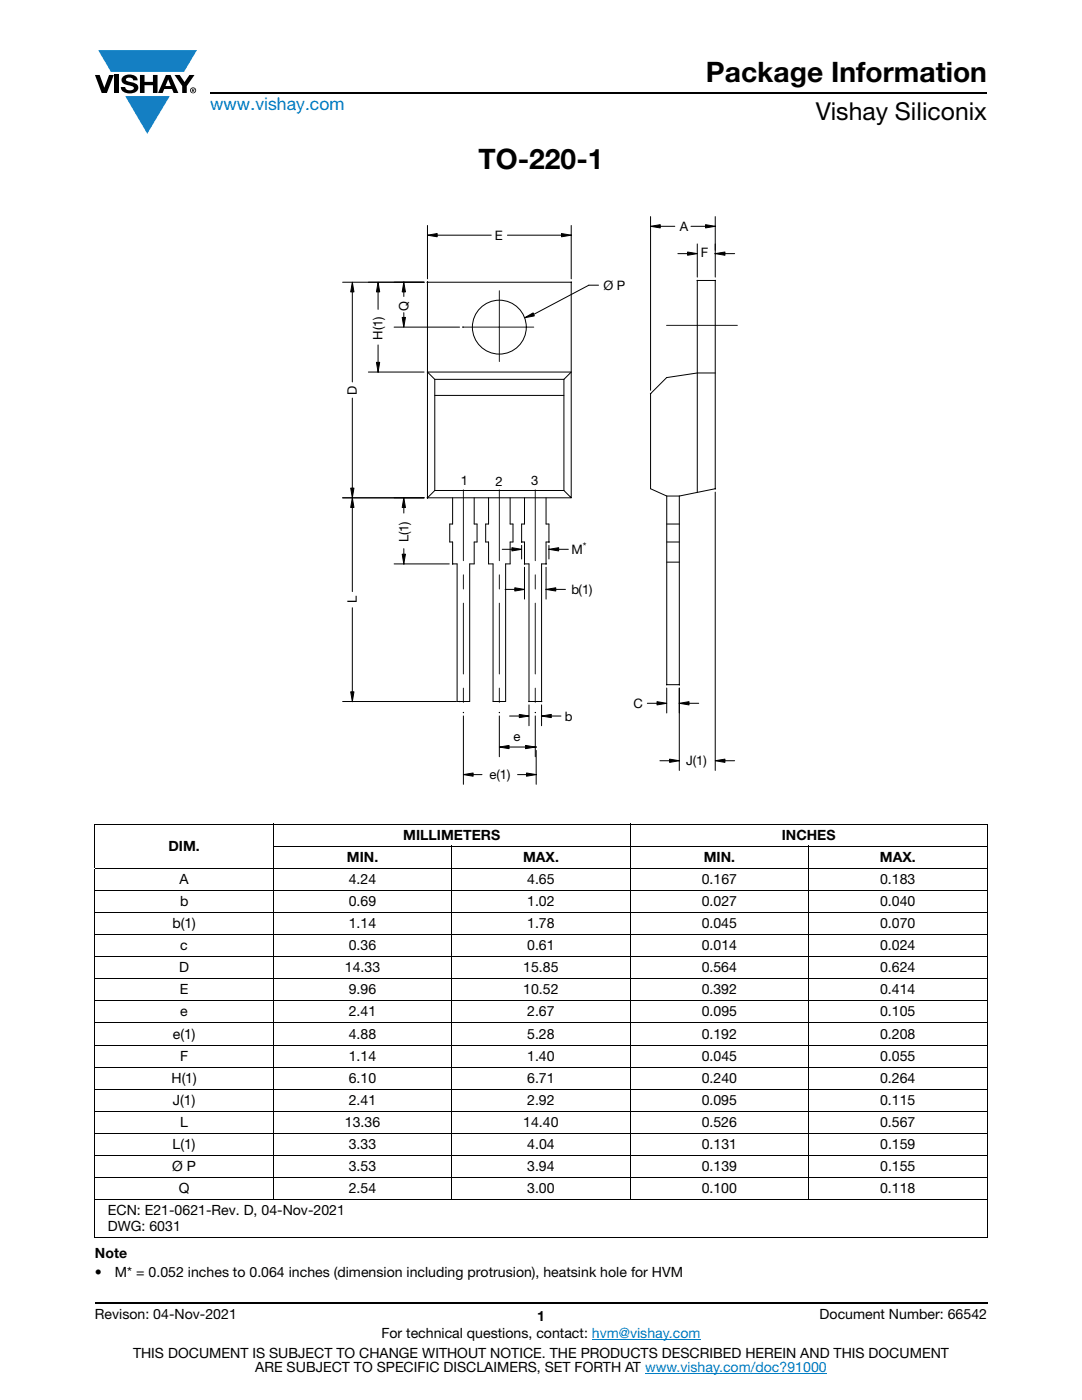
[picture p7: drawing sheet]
<svg xmlns="http://www.w3.org/2000/svg" width="216mm" height="279mm" viewBox="0 0 216 279" stroke-linecap="round" stroke-linejoin="round" font-family="sans-serif">
<g fill="#147fc3">
<path d="M19.6 10h19.7l-2.6 4.3h-1.1h-13.5z"/>
<path d="M25 19.2h8.9l-4.5 7.5z"/>
</g>
<g fill="#000">
<path d="M18.9 15h1l.9 2.5 1-2.5h.9l-1.4 3.6h-1zM22.9 15h.9v3.6h-.9zM24.6 15.3a2.1 2.1 0 0 1 2.8 .3l.1 .4h-.9a.79 .79 0 0 0-.7-.5 .79 .79 0 0 0-.8 .4l.3 .3 1 .2a1.08 1.08 0 0 1 1.2 1 1.08 1.08 0 0 1-1.1 1.2 1.73 1.73 0 0 1-2.4-1.2h.9a.96 .96 0 0 0 .8 .6 .96 .96 0 0 0 .9-.4 1.31 1.31 0 0 0-1.2-.6 1.03 1.03 0 0 1-1.1-.6 1.03 1.03 0 0 1 .2-1.1zM27.9 15h.9v1.3h1.7v-1.3h.9v3.6h-.9v-1.6h-1.7v1.6h-.9zM34.8 15h1.1l.9 1.4 1-1.4h1l-1.5 2.2v1.4h-.9v-1.4z"/>
<path d="M33.6 15.9l.5 1.3h-1.1zM33.1 15l-1.6 3.6h1l.3-.8h1.5l.3 .8h1l-1.6-3.6z"/>
<path d="M38.4 17.8h.2v.2h-.2zM38.3 17.7v.7h.1v-.3l.4 .3-.2-.3 .2-.2-.1-.2z"/>
<path d="M38.1 18a.46 .46 0 0 1 .9 0 .46 .46 0 0 1-.9 0zM37.9 18a.6 .6 0 0 0 1.2 0 .6 .6 0 0 0-1.2 0z"/>
</g>
<path d="M42 18.6h155M18.9 260h178.1" fill="none" stroke="#000" stroke-width=".36"/>
<path d="M118.1 267.3h21.7M128.7 274h36.3" fill="none" stroke="#007ec4" stroke-width=".2"/>
<g fill="none" stroke="#000" stroke-width=".2">
<path d="M68.4 56.3h16.2M70.3 58.3v17.9M70.3 56.3l.3 2h-.6zM75.4 56.3l.4 2h-.7zM75.4 58.3v3.4M80.6 56.3l.3 2h-.6zM80.6 58.3v.9M85.3 46.9l1.9-.3v.7zM85.3 45v10.7M87.2 46.9h10.8M101.3 46.9h10.7M112 46.6l2 .3-2 .4z"/>
<path d="M114 45v10.7M119.4 56.9h-1.9l-11 5.8M129.8 45.2l1.9-.4v.7zM129.8 43.2v34.7M131.7 45.2h3M135.3 50.6h1.9M137.2 50.3l1.9 .3-1.9 .3zM137.9 45.2h2.9M139.1 48.7v6.6M140.8 44.8l1.9 .4-1.9 .3zM142.7 50.6l2-.3v.6zM142.7 43.2v12.1"/>
<path d="M144.7 50.6h1.9M70.3 79.4v18M73.5 74.3h11.1M75.1 72.3h.7l-.4 1.9zM75.4 68.8v3.5M78.6 65.3h13.1M80.3 63.4h.6l-.3 1.9zM80.6 62.4v.9M86.8 75.7l-1.5-1.4h28.7l-1.5 1.4M86.8 75.7h25.7M86.8 78.9h25.7M86.8 75.7v22.2"/>
<path d="M104.7 63.4l1.7-1 .2 .6zM112.5 75.7v22.2M142.7 74.4h-3.6l-6.1 1-3.2 3.2v18.9l3.2 1.5M70 97.4h.6l-.3 1.9zM70.3 99.3l.3 2h-.6zM80.6 99.3l.3 2h-.6zM84.6 99.3h-16.2M85.3 99.3h28.7M86.8 97.9h25.7M86.8 97.9l-1.5 1.4M112.5 97.9l1.5 1.4v-43h-28.7v43M133 99h2.5"/>
<path d="M133 99v37.6h2.5v-37.6M139.1 98.3v-42.3h3.6v41.5l-7.2 1.5M142.7 98.2v55.6M70.3 101.3v16.8M78.6 112.5h11M80.3 110.6h.6l-.3 1.9zM80.6 101.3v1.1M80.6 109.5v1.1M89.7 104.6h.6M89.7 108.2h.6M90.3 112.5h.9M91.2 112.5v27.5"/>
<path d="M94.6 108.2h.6M94.6 104.6h.6M94.6 112.5h-.9v27.5M96.9 108.2h.6M96.9 104.6h.6M97.5 112.5h.9v27.5M100.2 109.6h1.9M100.8 117.6h1.9M101.8 108.2h.6M101.8 104.6h.6M101.8 112.5h-.9v27.5M102.1 109.3l2 .3-2 .3z"/>
<path d="M102.7 117.3l2 .3-2 .4zM104.1 108.8v2.8M104.1 108.2h.6M104.1 104.6h.6M104.7 112.5h.9v27.5M104.7 113.2v6.4M109 112.5h-.9v27.5M109 117.6l1.9-.3v.7zM109 108.2h.5M109 104.6h.5M109 113.2v6.4M109.5 108.8v2.8"/>
<path d="M109.5 109.6l2-.3v.6zM110.9 117.6h1.9M111.5 109.6h1.9M133 108.2h2.5M133 104.6h2.5M133 112.2h2.5M70 138.1h.6l-.3 1.9zM70.3 121.3v16.8M91.2 140h2.5M98.4 140h2.5M105.6 140h2.5M133 137.3v5"/>
<path d="M135.5 137.3v16.5M68.4 140h22.7M92.5 142.9v13.6M92.5 154.6l1.9-.3v.6zM94.4 154.6h1.8M99.6 142.9v8.1M99.6 149.1l2-.3v.6zM101.6 149.1h3.3M101.7 142.9h1.9M103.3 154.6h1.8M103.6 142.6l2 .3-2 .3zM104.9 148.8l1.9 .3-1.9 .3z"/>
<path d="M105.1 154.3l1.9 .3-1.9 .3zM105.6 140.7v4.1M106.8 142.9v8.1M107 149.8v6.7M108.1 140.7v4.1M108.1 142.9l1.9-.3v.6zM110 142.9h1.9M129.2 140.4h1.9M131.1 140l1.9 .4-1.9 .3zM131.7 151.8h1.9M133.6 151.5l1.9 .3-1.9 .3zM135.5 140.4l2-.4v.7z"/>
<path d="M137.5 140.4h1.9M142.7 151.8l2-.3v.6zM144.7 151.8h1.9M18.9 164.5h178.1M18.9 173.3h178.1M18.9 177.7h178.1M18.9 164.5v8.7M18.9 173.4v66M54.5 168.9h142.5M54.5 164.4v75.1M90.1 168.8v70.7M125.8 164.4v75.1"/>
<path d="M161.4 168.8v70.7M197 164.5v8.7M197 173.4v66M18.9 182.1h178.1M18.9 186.5h178.1M18.9 190.9h178.1M18.9 195.3h178.1M18.9 199.7h178.1M18.9 204.2h178.1M18.9 208.6h178.1M18.9 213h178.1M18.9 217.4h178.1"/>
<path d="M18.9 221.8h178.1M18.9 226.2h178.1M18.9 230.6h178.1M18.9 235h178.1M18.9 239.4h178.1M18.9 239.5v7.4M197 239.5v7.4M18.9 247h178.1"/>
<circle cx="80.6" cy="56.3" r=".03"/>
<circle cx="85.3" cy="56.3" r=".03"/>
<circle cx="114" cy="56.3" r=".03"/>
<circle cx="114" cy="46.9" r=".03"/>
<circle cx="139.1" cy="56" r=".03"/>
<circle cx="142.7" cy="56" r=".03"/>
<circle cx="142.7" cy="45.2" r=".03"/>
<circle cx="142.7" cy="50.6" r=".03"/>
<circle cx="75.4" cy="74.2" r=".03"/>
<circle cx="85.3" cy="74.2" r=".03"/>
<circle cx="92.4" cy="65.3" r=".03"/>
<circle cx="99.6" cy="65.3" r="5.4"/>
<circle cx="129.8" cy="78.6" r=".03"/>
<circle cx="70.3" cy="99.3" r=".03"/>
<circle cx="85.3" cy="99.3" r=".03"/>
<circle cx="142.7" cy="97.5" r=".03"/>
<circle cx="80.6" cy="112.5" r=".03"/>
<circle cx="90.3" cy="112.5" r=".03"/>
<circle cx="104.1" cy="108.2" r=".03"/>
<circle cx="104.7" cy="112.5" r=".03"/>
<circle cx="109" cy="117.6" r=".03"/>
<circle cx="109" cy="112.5" r=".03"/>
<circle cx="109.5" cy="108.2" r=".03"/>
<circle cx="109.5" cy="109.6" r=".03"/>
<circle cx="133" cy="136.6" r=".03"/>
<circle cx="135.5" cy="136.6" r=".03"/>
<circle cx="70.3" cy="140" r=".03"/>
<circle cx="91.8" cy="140" r=".03"/>
<circle cx="92.5" cy="142.2" r=".03"/>
<circle cx="99.6" cy="142.2" r=".03"/>
<circle cx="105.6" cy="140" r=".03"/>
<circle cx="106.8" cy="149.1" r=".03"/>
<circle cx="106.8" cy="142.2" r=".03"/>
<circle cx="107" cy="154.6" r=".03"/>
<circle cx="107" cy="149.1" r=".03"/>
<circle cx="108.1" cy="140" r=".03"/>
<circle cx="108.1" cy="142.9" r=".03"/>
<circle cx="135.5" cy="151.8" r=".03"/>
<circle cx="135.5" cy="140.4" r=".03"/>
</g>
<g fill="#000">
<path d="M70.3 56.3l.3 2h-.6zM75.4 56.3l.4 2h-.7zM80.6 56.3l.3 2h-.6zM85.3 46.9l1.9-.3v.7zM112 46.6l2 .3-2 .4zM129.8 45.2l1.9-.4v.7zM137.2 50.3l1.9 .3-1.9 .3zM140.8 44.8l1.9 .4-1.9 .3zM142.7 50.6l2-.3v.6zM75.1 72.3h.7l-.4 1.9zM80.3 63.4h.6l-.3 1.9zM104.7 63.4l1.7-1 .2 .6z"/>
<path d="M70 97.4h.6l-.3 1.9zM70.3 99.3l.3 2h-.6zM80.6 99.3l.3 2h-.6zM80.3 110.6h.6l-.3 1.9zM102.1 109.3l2 .3-2 .3zM102.7 117.3l2 .3-2 .4zM109 117.6l1.9-.3v.7zM109.5 109.6l2-.3v.6zM70 138.1h.6l-.3 1.9zM92.5 154.6l1.9-.3v.6zM99.6 149.1l2-.3v.6zM103.6 142.6l2 .3-2 .3z"/>
<path d="M104.9 148.8l1.9 .3-1.9 .3zM105.1 154.3l1.9 .3-1.9 .3zM108.1 142.9l1.9-.3v.6zM131.1 140l1.9 .4-1.9 .3zM133.6 151.5l1.9 .3-1.9 .3zM135.5 140.4l2-.4v.7zM142.7 151.8l2-.3v.6z"/>
</g>
<path d="M99.6 58v14.6M92.4 65.3h14.5M133 64.9h14.5M92.5 97.8v44.4M99.6 97.8v44.4M106.8 97.8v44.4" fill="none" stroke="#1c1c1c" stroke-width=".2" stroke-dasharray="14.1 2.8 2.8 2.8"/>
<g fill="none" stroke="#000" stroke-width=".2" stroke-dasharray="141.3 28.3 28.3 28.3">
<path d="M90.3 99.3v5.3M94.6 99.3v5.3M97.5 99.3v5.3M101.8 99.3v5.3M104.7 99.3v5.3M109 99.3v5.3M89.7 104.6v3.6M90.3 108.2v4.3M94.6 108.2v4.3M95.2 104.6v3.6M96.9 104.6v3.6M97.5 108.2v4.3"/>
<path d="M101.8 108.2v4.3M102.4 104.6v3.6M104.1 104.6v3.6M104.7 108.2v4.3M109 108.2v4.3M109.5 104.6v3.6"/>
</g>
<g font-size="5.6">
<text x="140.9" y="16.4">Package Information</text>
<text x="95.5" y="33.8">TO-220-1</text>
</g>
<text font-size="4.9" x="162.8" y="24">Vishay Siliconix</text>
<text font-size="3.5" fill="#007ec4" x="42" y="21.9">www.vishay.com</text>
<g font-size="2.8">
<text x="80.5" y="167.6">MILLIMETERS</text>
<text x="156" y="167.6">INCHES</text>
<text x="33.6" y="169.8">DIM.</text>
<text x="69.2" y="172">MIN.</text>
<text x="104.4" y="172">MAX.</text>
<text x="140.4" y="172">MIN.</text>
<text x="175.6" y="172">MAX.</text>
<text x="35.8" y="176.4">A</text>
<text x="69.6" y="176.4">4.24</text>
<text x="105.2" y="176.4">4.65</text>
<text x="140" y="176.4">0.167</text>
<text x="175.6" y="176.4">0.183</text>
<text x="34.4" y="185.2">b(1)</text>
<text x="35.9" y="180.8">b</text>
<text x="69.6" y="185.2">1.14</text>
<text x="69.6" y="180.8">0.69</text>
<text x="105.2" y="185.2">1.78</text>
<text x="105.2" y="180.8">1.02</text>
<text x="140" y="185.2">0.045</text>
<text x="140" y="180.8">0.027</text>
<text x="175.6" y="185.2">0.070</text>
<text x="175.6" y="180.8">0.040</text>
<text x="36" y="189.6">c</text>
<text x="69.6" y="189.6">0.36</text>
<text x="105.2" y="189.6">0.61</text>
<text x="140" y="189.6">0.014</text>
<text x="175.6" y="189.6">0.024</text>
<text x="35.7" y="194">D</text>
<text x="68.8" y="194">14.33</text>
<text x="104.4" y="194">15.85</text>
<text x="140" y="194">0.564</text>
<text x="175.6" y="194">0.624</text>
<text x="35.9" y="198.5">E</text>
<text x="36" y="202.9">e</text>
<text x="69.6" y="198.5">9.96</text>
<text x="69.6" y="202.9">2.41</text>
<text x="104.4" y="198.5">10.52</text>
<text x="105.2" y="202.9">2.67</text>
<text x="140" y="198.5">0.392</text>
<text x="140" y="202.9">0.095</text>
<text x="175.6" y="198.5">0.414</text>
<text x="175.6" y="202.9">0.105</text>
<text x="34.5" y="207.3">e(1)</text>
<text x="69.6" y="207.3">4.88</text>
<text x="105.2" y="207.3">5.28</text>
<text x="140" y="207.3">0.192</text>
<text x="175.6" y="207.3">0.208</text>
<text x="35.9" y="211.7">F</text>
<text x="69.6" y="211.7">1.14</text>
<text x="105.2" y="211.7">1.40</text>
<text x="140" y="211.7">0.045</text>
<text x="175.6" y="211.7">0.055</text>
<text x="34.2" y="216.1">H(1)</text>
<text x="34.5" y="220.5">J(1)</text>
<text x="69.6" y="220.5">2.41</text>
<text x="69.6" y="216.1">6.10</text>
<text x="105.2" y="220.5">2.92</text>
<text x="105.2" y="216.1">6.71</text>
<text x="140" y="220.5">0.095</text>
<text x="140" y="216.1">0.240</text>
<text x="175.6" y="220.5">0.115</text>
<text x="175.6" y="216.1">0.264</text>
<text x="36" y="224.9">L</text>
<text x="68.8" y="224.9">13.36</text>
<text x="104.4" y="224.9">14.40</text>
<text x="140" y="224.9">0.526</text>
<text x="175.6" y="224.9">0.567</text>
<text x="34.4" y="233.7">Ø P</text>
<text x="34.4" y="229.3">L(1)</text>
<text x="69.6" y="229.3">3.33</text>
<text x="69.6" y="233.7">3.53</text>
<text x="105.2" y="229.3">4.04</text>
<text x="105.2" y="233.7">3.94</text>
<text x="140" y="233.7">0.139</text>
<text x="140" y="229.3">0.131</text>
<text x="175.6" y="233.7">0.155</text>
<text x="175.6" y="229.3">0.159</text>
<text x="35.7" y="238.1">Q</text>
<text x="69.6" y="238.1">2.54</text>
<text x="105.2" y="238.1">3.00</text>
<text x="140" y="238.1">0.100</text>
<text x="175.6" y="238.1">0.118</text>
<text x="21.5" y="242.5">ECN: E21-0621-Rev. D, 04-Nov-2021</text>
<text x="21.5" y="245.7">DWG: 6031</text>
<text x="18.9" y="251">Note</text>
<text x="18.9" y="254.9">•</text>
<text x="22.9" y="254.9">M* = 0.052 inches to 0.064 inches (dimension including protrusion), heatsink hole for HVM</text>
<text x="18.9" y="263.3">Revison: 04-Nov-2021</text>
<text x="107.2" y="263.6">1</text>
<text x="163.6" y="263.3">Document Number: 66542</text>
<text x="76.1" y="267.1">For technical questions, contact: hvm@vishay.com</text>
<text x="26.5" y="271">THIS DOCUMENT IS SUBJECT TO CHANGE WITHOUT NOTICE. THE PRODUCTS DESCRIBED HEREIN AND THIS DOCUMENT</text>
<text x="50.9" y="273.8">ARE SUBJECT TO SPECIFIC DISCLAIMERS, SET FORTH AT www.vishay.com/doc?91000</text>
</g>
<g font-size="2.6">
<text x="98.8" y="47.8">E</text>
<text x="135.7" y="46.1">A</text>
<text x="139.8" y="51.2">F</text>
<text x="120.4" y="57.9">Ø P</text>
<text x="81.5" y="62.1" transform="rotate(-90 81.5 62.1)">Q</text>
<text x="76.3" y="67.8" transform="rotate(-90 76.3 67.8)">H(1)</text>
<text x="71.2" y="78.8" transform="rotate(-90 71.2 78.8)">D</text>
<text x="91.9" y="96.9">1</text>
<text x="98.9" y="97">2</text>
<text x="106" y="96.9">3</text>
<text x="81.5" y="108.3" transform="rotate(-90 81.5 108.3)">L(1)</text>
<text x="114" y="110.5">M</text>
<text x="114" y="118.5">b(1)</text>
<text x="71.2" y="120.4" transform="rotate(-90 71.2 120.4)">L</text>
<text x="112.7" y="143.8">b</text>
<text x="126.4" y="141.3">C</text>
<text x="102.5" y="147.8">e</text>
<text x="97.7" y="155.5">e(1)</text>
<text x="136.9" y="152.7">J(1)</text>
</g>
<text font-size="2.1" x="116.3" y="109.8">*</text>
</svg>
